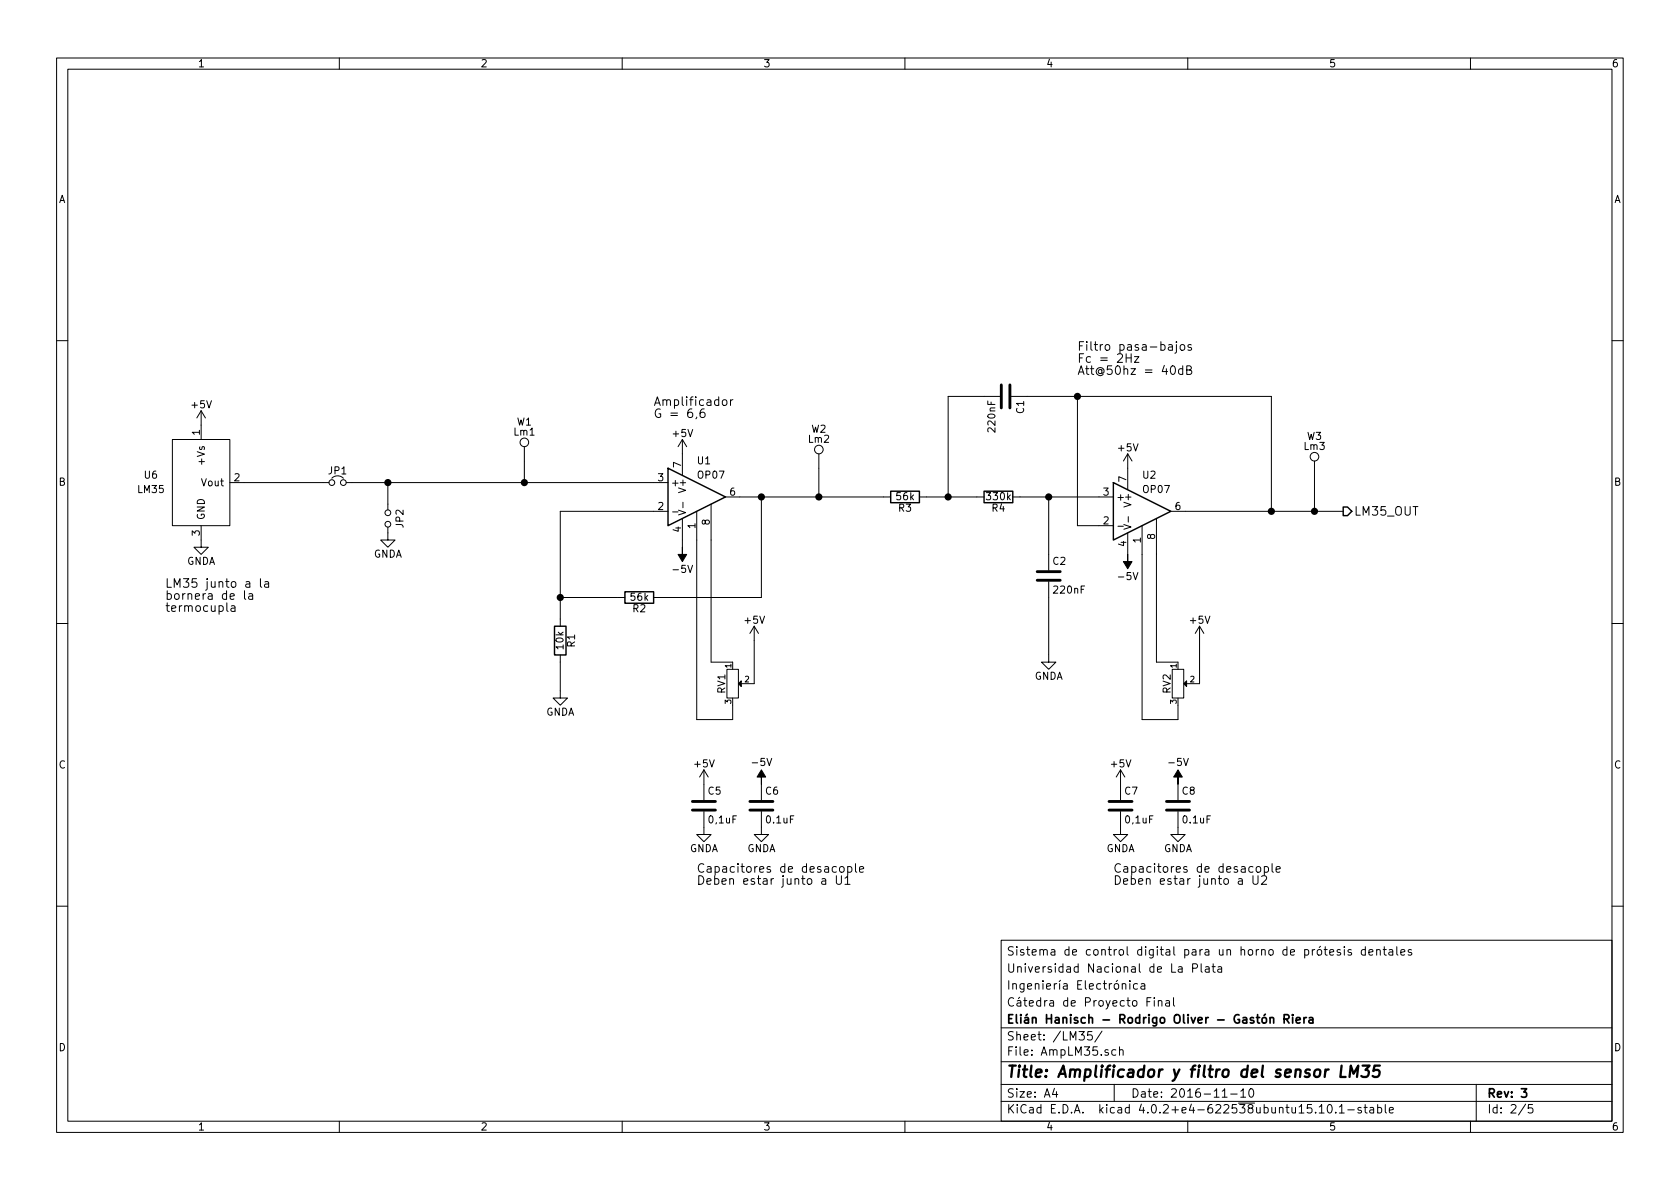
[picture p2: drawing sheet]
EESchema Schematic File Version 2
LIBS:power
LIBS:device
LIBS:transistors
LIBS:conn
LIBS:linear
LIBS:regul
LIBS:74xx
LIBS:cmos4000
LIBS:memory
LIBS:microcontrollers
LIBS:dsp
LIBS:analog_switches
LIBS:motorola
LIBS:texas
LIBS:intel
LIBS:audio
LIBS:interface
LIBS:digital-audio
LIBS:philips
LIBS:display
LIBS:siliconi
LIBS:opto
LIBS:contrib
LIBS:valves
LIBS:horno
LIBS:sensors
LIBS:stepper drivers
LIBS:horno-cache
EELAYER 25 0
EELAYER END
$Descr A4 11693 8268
encoding utf-8
Sheet 2 5
Title "Amplificador y filtro del sensor LM35"
Date "2016-11-10"
Rev "3"
Comp "Elián Hanisch - Rodrigo Oliver - Gastón Riera"
Comment1 "Cátedra de Proyecto Final"
Comment2 "Ingeniería Electrónica"
Comment3 "Universidad Nacional de La Plata"
Comment4 "Sistema de control digital para un horno de prótesis dentales"
$EndDescr
$Comp
L OP07 U2
U 1 1
P 7950 3550
F 0 "U2" H 7950 3800 50  0000 L CNN
F 1 "OP07" H 7950 3700 50  0000 L CNN
F 2 "Housings_DIP:DIP-8_W7.62mm_LongPads" H 8000 3600 50  0001 C CNN
F 3 "" H 8100 3700 50  0000 C CNN
	1    7950 3550
	1    0    0    -1  
$EndComp
$Comp
L OP07 U1
U 1 1
P 4850 3450
F 0 "U1" H 4850 3700 50  0000 L CNN
F 1 "OP07" H 4850 3600 50  0000 L CNN
F 2 "Housings_DIP:DIP-8_W7.62mm_LongPads" H 4900 3500 50  0001 C CNN
F 3 "" H 5000 3600 50  0000 C CNN
	1    4850 3450
	1    0    0    -1  
$EndComp
$Comp
L +5V #PWR10
U 1 1
P 1400 2950
F 0 "#PWR10" H 1400 2800 50  0001 C CNN
F 1 "+5V" H 1400 3090 50  0000 C CNN
F 2 "" H 1400 2950 50  0000 C CNN
F 3 "" H 1400 2950 50  0000 C CNN
	1    1400 2950
	1    0    0    -1  
$EndComp
$Comp
L -5V #PWR25
U 1 1
P 7850 3850
F 0 "#PWR25" H 7850 3950 50  0001 C CNN
F 1 "-5V" H 7850 4000 50  0000 C CNN
F 2 "" H 7850 3850 50  0000 C CNN
F 3 "" H 7850 3850 50  0000 C CNN
	1    7850 3850
	-1   0    0    1   
$EndComp
$Comp
L -5V #PWR15
U 1 1
P 4750 3800
F 0 "#PWR15" H 4750 3900 50  0001 C CNN
F 1 "-5V" H 4750 3950 50  0000 C CNN
F 2 "" H 4750 3800 50  0000 C CNN
F 3 "" H 4750 3800 50  0000 C CNN
	1    4750 3800
	-1   0    0    1   
$EndComp
$Comp
L +5V #PWR14
U 1 1
P 4750 3150
F 0 "#PWR14" H 4750 3000 50  0001 C CNN
F 1 "+5V" H 4750 3290 50  0000 C CNN
F 2 "" H 4750 3150 50  0000 C CNN
F 3 "" H 4750 3150 50  0000 C CNN
	1    4750 3150
	1    0    0    -1  
$EndComp
$Comp
L +5V #PWR24
U 1 1
P 7850 3250
F 0 "#PWR24" H 7850 3100 50  0001 C CNN
F 1 "+5V" H 7850 3390 50  0000 C CNN
F 2 "" H 7850 3250 50  0000 C CNN
F 3 "" H 7850 3250 50  0000 C CNN
	1    7850 3250
	1    0    0    -1  
$EndComp
Text HLabel 9350 3550 2    60   Output ~ 0
LM35_OUT
$Comp
L GNDA #PWR11
U 1 1
P 1400 3750
F 0 "#PWR11" H 1400 3500 50  0001 C CNN
F 1 "GNDA" H 1400 3600 50  0000 C CNN
F 2 "" H 1400 3750 50  0000 C CNN
F 3 "" H 1400 3750 50  0000 C CNN
	1    1400 3750
	1    0    0    -1  
$EndComp
$Comp
L R R4
U 1 1
P 6950 3450
F 0 "R4" V 7030 3450 50  0000 C CNN
F 1 "330k" V 6950 3450 50  0000 C CNN
F 2 "Resistors_ThroughHole:Resistor_Horizontal_RM10mm" V 6880 3450 50  0001 C CNN
F 3 "" H 6950 3450 50  0000 C CNN
	1    6950 3450
	0    1    1    0   
$EndComp
$Comp
L R R3
U 1 1
P 6300 3450
F 0 "R3" V 6380 3450 50  0000 C CNN
F 1 "56k" V 6300 3450 50  0000 C CNN
F 2 "Resistors_ThroughHole:Resistor_Horizontal_RM10mm" V 6230 3450 50  0001 C CNN
F 3 "" H 6300 3450 50  0000 C CNN
	1    6300 3450
	0    1    1    0   
$EndComp
$Comp
L C C2
U 1 1
P 7300 4000
F 0 "C2" H 7325 4100 50  0000 L CNN
F 1 "220nF" H 7325 3900 50  0000 L CNN
F 2 "Capacitors_ThroughHole:C_Disc_D3_P2.5" H 7338 3850 50  0001 C CNN
F 3 "" H 7300 4000 50  0000 C CNN
	1    7300 4000
	1    0    0    -1  
$EndComp
$Comp
L C C1
U 1 1
P 7000 2750
F 0 "C1" H 7025 2850 50  0000 L CNN
F 1 "220nF" H 7025 2650 50  0000 L CNN
F 2 "Capacitors_ThroughHole:C_Disc_D3_P2.5" H 7038 2600 50  0001 C CNN
F 3 "" H 7000 2750 50  0000 C CNN
	1    7000 2750
	0    1    1    0   
$EndComp
$Comp
L GNDA #PWR21
U 1 1
P 7300 4550
F 0 "#PWR21" H 7300 4300 50  0001 C CNN
F 1 "GNDA" H 7300 4400 50  0000 C CNN
F 2 "" H 7300 4550 50  0000 C CNN
F 3 "" H 7300 4550 50  0000 C CNN
	1    7300 4550
	1    0    0    -1  
$EndComp
$Comp
L R R2
U 1 1
P 4450 4150
F 0 "R2" V 4530 4150 50  0000 C CNN
F 1 "56k" V 4450 4150 50  0000 C CNN
F 2 "Resistors_ThroughHole:Resistor_Horizontal_RM10mm" V 4380 4150 50  0001 C CNN
F 3 "" H 4450 4150 50  0000 C CNN
	1    4450 4150
	0    1    1    0   
$EndComp
$Comp
L R R1
U 1 1
P 3900 4450
F 0 "R1" V 3980 4450 50  0000 C CNN
F 1 "10k" V 3900 4450 50  0000 C CNN
F 2 "Resistors_ThroughHole:Resistor_Horizontal_RM10mm" V 3830 4450 50  0001 C CNN
F 3 "" H 3900 4450 50  0000 C CNN
	1    3900 4450
	1    0    0    -1  
$EndComp
$Comp
L GNDA #PWR13
U 1 1
P 3900 4800
F 0 "#PWR13" H 3900 4550 50  0001 C CNN
F 1 "GNDA" H 3900 4650 50  0000 C CNN
F 2 "" H 3900 4800 50  0000 C CNN
F 3 "" H 3900 4800 50  0000 C CNN
	1    3900 4800
	1    0    0    -1  
$EndComp
$Comp
L POT RV2
U 1 1
P 8200 4750
F 0 "RV2" H 8200 4670 50  0000 C CNN
F 1 "POT" H 8200 4750 50  0001 C CNN
F 2 "Potentiometers:Potentiometer_Bourns_3005_Angular_ScrewFront" H 8200 4750 50  0001 C CNN
F 3 "" H 8200 4750 50  0000 C CNN
	1    8200 4750
	0    1    1    0   
$EndComp
$Comp
L +5V #PWR28
U 1 1
P 8350 4450
F 0 "#PWR28" H 8350 4300 50  0001 C CNN
F 1 "+5V" H 8350 4590 50  0000 C CNN
F 2 "" H 8350 4450 50  0000 C CNN
F 3 "" H 8350 4450 50  0000 C CNN
	1    8350 4450
	1    0    0    -1  
$EndComp
$Comp
L POT RV1
U 1 1
P 5100 4750
F 0 "RV1" H 5100 4670 50  0000 C CNN
F 1 "POT" H 5100 4750 50  0001 C CNN
F 2 "Potentiometers:Potentiometer_Bourns_3005_Angular_ScrewFront" H 5100 4750 50  0001 C CNN
F 3 "" H 5100 4750 50  0000 C CNN
	1    5100 4750
	0    1    1    0   
$EndComp
$Comp
L +5V #PWR18
U 1 1
P 5250 4450
F 0 "#PWR18" H 5250 4300 50  0001 C CNN
F 1 "+5V" H 5250 4590 50  0000 C CNN
F 2 "" H 5250 4450 50  0000 C CNN
F 3 "" H 5250 4450 50  0000 C CNN
	1    5250 4450
	1    0    0    -1  
$EndComp
Text Notes 1150 4250 0    60   ~ 0
LM35 junto a la \nbornera de la \ntermocupla
Text Notes 7500 2600 0    60   ~ 0
Filtro pasa-bajos\nFc = 2Hz\nAtt@50hz = 40dB
Text Notes 4550 2900 0    60   ~ 0
Amplificador\nG = 6,6
$Comp
L C C7
U 1 1
P 7800 5600
F 0 "C7" H 7825 5700 50  0000 L CNN
F 1 "0,1uF" H 7825 5500 50  0000 L CNN
F 2 "Capacitors_ThroughHole:C_Disc_D3_P2.5" H 7838 5450 50  0001 C CNN
F 3 "" H 7800 5600 50  0000 C CNN
	1    7800 5600
	1    0    0    -1  
$EndComp
$Comp
L C C8
U 1 1
P 8200 5600
F 0 "C8" H 8225 5700 50  0000 L CNN
F 1 "0.1uF" H 8225 5500 50  0000 L CNN
F 2 "Capacitors_ThroughHole:C_Disc_D3_P2.5" H 8238 5450 50  0001 C CNN
F 3 "" H 8200 5600 50  0000 C CNN
	1    8200 5600
	1    0    0    -1  
$EndComp
$Comp
L GNDA #PWR23
U 1 1
P 7800 5750
F 0 "#PWR23" H 7800 5500 50  0001 C CNN
F 1 "GNDA" H 7800 5600 50  0000 C CNN
F 2 "" H 7800 5750 50  0000 C CNN
F 3 "" H 7800 5750 50  0000 C CNN
	1    7800 5750
	1    0    0    -1  
$EndComp
$Comp
L GNDA #PWR27
U 1 1
P 8200 5750
F 0 "#PWR27" H 8200 5500 50  0001 C CNN
F 1 "GNDA" H 8200 5600 50  0000 C CNN
F 2 "" H 8200 5750 50  0000 C CNN
F 3 "" H 8200 5750 50  0000 C CNN
	1    8200 5750
	1    0    0    -1  
$EndComp
$Comp
L +5V #PWR22
U 1 1
P 7800 5450
F 0 "#PWR22" H 7800 5300 50  0001 C CNN
F 1 "+5V" H 7800 5590 50  0000 C CNN
F 2 "" H 7800 5450 50  0000 C CNN
F 3 "" H 7800 5450 50  0000 C CNN
	1    7800 5450
	1    0    0    -1  
$EndComp
$Comp
L -5V #PWR26
U 1 1
P 8200 5450
F 0 "#PWR26" H 8200 5550 50  0001 C CNN
F 1 "-5V" H 8200 5600 50  0000 C CNN
F 2 "" H 8200 5450 50  0000 C CNN
F 3 "" H 8200 5450 50  0000 C CNN
	1    8200 5450
	1    0    0    -1  
$EndComp
Text Notes 7750 6150 0    60   ~ 0
Capacitores de desacople\nDeben estar junto a U2
$Comp
L C C5
U 1 1
P 4900 5600
F 0 "C5" H 4925 5700 50  0000 L CNN
F 1 "0,1uF" H 4925 5500 50  0000 L CNN
F 2 "Capacitors_ThroughHole:C_Disc_D3_P2.5" H 4938 5450 50  0001 C CNN
F 3 "" H 4900 5600 50  0000 C CNN
	1    4900 5600
	1    0    0    -1  
$EndComp
$Comp
L C C6
U 1 1
P 5300 5600
F 0 "C6" H 5325 5700 50  0000 L CNN
F 1 "0.1uF" H 5325 5500 50  0000 L CNN
F 2 "Capacitors_ThroughHole:C_Disc_D3_P2.5" H 5338 5450 50  0001 C CNN
F 3 "" H 5300 5600 50  0000 C CNN
	1    5300 5600
	1    0    0    -1  
$EndComp
$Comp
L GNDA #PWR17
U 1 1
P 4900 5750
F 0 "#PWR17" H 4900 5500 50  0001 C CNN
F 1 "GNDA" H 4900 5600 50  0000 C CNN
F 2 "" H 4900 5750 50  0000 C CNN
F 3 "" H 4900 5750 50  0000 C CNN
	1    4900 5750
	1    0    0    -1  
$EndComp
$Comp
L GNDA #PWR20
U 1 1
P 5300 5750
F 0 "#PWR20" H 5300 5500 50  0001 C CNN
F 1 "GNDA" H 5300 5600 50  0000 C CNN
F 2 "" H 5300 5750 50  0000 C CNN
F 3 "" H 5300 5750 50  0000 C CNN
	1    5300 5750
	1    0    0    -1  
$EndComp
$Comp
L +5V #PWR16
U 1 1
P 4900 5450
F 0 "#PWR16" H 4900 5300 50  0001 C CNN
F 1 "+5V" H 4900 5590 50  0000 C CNN
F 2 "" H 4900 5450 50  0000 C CNN
F 3 "" H 4900 5450 50  0000 C CNN
	1    4900 5450
	1    0    0    -1  
$EndComp
$Comp
L -5V #PWR19
U 1 1
P 5300 5450
F 0 "#PWR19" H 5300 5550 50  0001 C CNN
F 1 "-5V" H 5300 5600 50  0000 C CNN
F 2 "" H 5300 5450 50  0000 C CNN
F 3 "" H 5300 5450 50  0000 C CNN
	1    5300 5450
	1    0    0    -1  
$EndComp
Text Notes 4850 6150 0    60   ~ 0
Capacitores de desacople\nDeben estar junto a U1
Wire Wire Line
	9350 3550 8250 3550
Wire Wire Line
	6450 3450 6800 3450
Wire Wire Line
	7100 3450 7650 3450
Wire Wire Line
	6600 3450 6600 2750
Connection ~ 6600 3450
Wire Wire Line
	7150 2750 8850 2750
Connection ~ 8850 3550
Connection ~ 7300 3450
Wire Wire Line
	7650 3650 7500 3650
Wire Wire Line
	7500 3650 7500 2750
Connection ~ 7500 2750
Wire Wire Line
	6600 2750 6850 2750
Wire Wire Line
	8850 2750 8850 3550
Wire Wire Line
	7300 3450 7300 3850
Wire Wire Line
	7300 4150 7300 4550
Wire Wire Line
	3900 3550 4550 3550
Wire Wire Line
	3900 3550 3900 4300
Wire Wire Line
	5300 4150 5300 3450
Wire Wire Line
	5150 3450 6150 3450
Connection ~ 5300 3450
Wire Wire Line
	3900 4800 3900 4600
Wire Wire Line
	4300 4150 3900 4150
Connection ~ 3900 4150
Wire Wire Line
	4600 4150 5300 4150
Wire Wire Line
	7950 3850 7950 5000
Wire Wire Line
	7950 5000 8200 5000
Wire Wire Line
	8200 5000 8200 4900
Wire Wire Line
	8050 4600 8200 4600
Wire Wire Line
	8050 3850 8050 4600
Wire Wire Line
	8350 4450 8350 4750
Wire Wire Line
	4850 3750 4850 5000
Wire Wire Line
	4850 5000 5100 5000
Wire Wire Line
	5100 5000 5100 4900
Wire Wire Line
	4950 4600 5100 4600
Wire Wire Line
	4950 3750 4950 4600
Wire Wire Line
	5250 4450 5250 4750
Wire Wire Line
	4750 3750 4750 3800
$Comp
L LM35 U6
U 1 1
P 1400 3350
F 0 "U6" H 1050 3400 50  0000 C CNN
F 1 "LM35" H 1050 3300 50  0000 C CNN
F 2 "TO_SOT_Packages_THT:TO-92_Inline_Wide" H 1400 3600 50  0001 C CNN
F 3 "" H 1400 3600 50  0000 C CNN
	1    1400 3350
	1    0    0    -1  
$EndComp
$Comp
L TEST_1P W1
U 1 1
P 3650 3200
F 0 "W1" H 3650 3470 50  0000 C CNN
F 1 "Lm1" H 3650 3400 50  0000 C CNN
F 2 "Measurement_Points:Measurement_Point_Round-SMD-Pad_Big" H 3850 3200 50  0001 C CNN
F 3 "" H 3850 3200 50  0000 C CNN
	1    3650 3200
	1    0    0    -1  
$EndComp
Wire Wire Line
	3650 3200 3650 3350
Connection ~ 3650 3350
$Comp
L TEST_1P W2
U 1 1
P 5700 3250
F 0 "W2" H 5700 3520 50  0000 C CNN
F 1 "Lm2" H 5700 3450 50  0000 C CNN
F 2 "Measurement_Points:Measurement_Point_Round-SMD-Pad_Big" H 5900 3250 50  0001 C CNN
F 3 "" H 5900 3250 50  0000 C CNN
	1    5700 3250
	1    0    0    -1  
$EndComp
Wire Wire Line
	5700 3250 5700 3450
Connection ~ 5700 3450
$Comp
L TEST_1P W3
U 1 1
P 9150 3300
F 0 "W3" H 9150 3570 50  0000 C CNN
F 1 "Lm3" H 9150 3500 50  0000 C CNN
F 2 "Measurement_Points:Measurement_Point_Round-SMD-Pad_Big" H 9350 3300 50  0001 C CNN
F 3 "" H 9350 3300 50  0000 C CNN
	1    9150 3300
	1    0    0    -1  
$EndComp
Wire Wire Line
	9150 3300 9150 3550
Connection ~ 9150 3550
$Comp
L Jumper_NC_Small JP1
U 1 1
P 2350 3350
F 0 "JP1" H 2350 3430 50  0000 C CNN
F 1 "Jumper_NC_Small" H 2360 3290 50  0001 C CNN
F 2 "" H 2350 3350 50  0000 C CNN
F 3 "" H 2350 3350 50  0000 C CNN
	1    2350 3350
	1    0    0    -1  
$EndComp
$Comp
L Jumper_NO_Small JP2
U 1 1
P 2700 3600
F 0 "JP2" H 2700 3680 50  0000 C CNN
F 1 "Jumper_NO_Small" H 2710 3540 50  0001 C CNN
F 2 "" H 2700 3600 50  0000 C CNN
F 3 "" H 2700 3600 50  0000 C CNN
	1    2700 3600
	0    1    1    0   
$EndComp
Wire Wire Line
	1700 3350 2250 3350
Wire Wire Line
	2450 3350 4550 3350
Wire Wire Line
	2700 3500 2700 3350
Connection ~ 2700 3350
$Comp
L GNDA #PWR12
U 1 1
P 2700 3700
F 0 "#PWR12" H 2700 3450 50  0001 C CNN
F 1 "GNDA" H 2700 3550 50  0000 C CNN
F 2 "" H 2700 3700 50  0000 C CNN
F 3 "" H 2700 3700 50  0000 C CNN
	1    2700 3700
	1    0    0    -1  
$EndComp
$EndSCHEMATC
